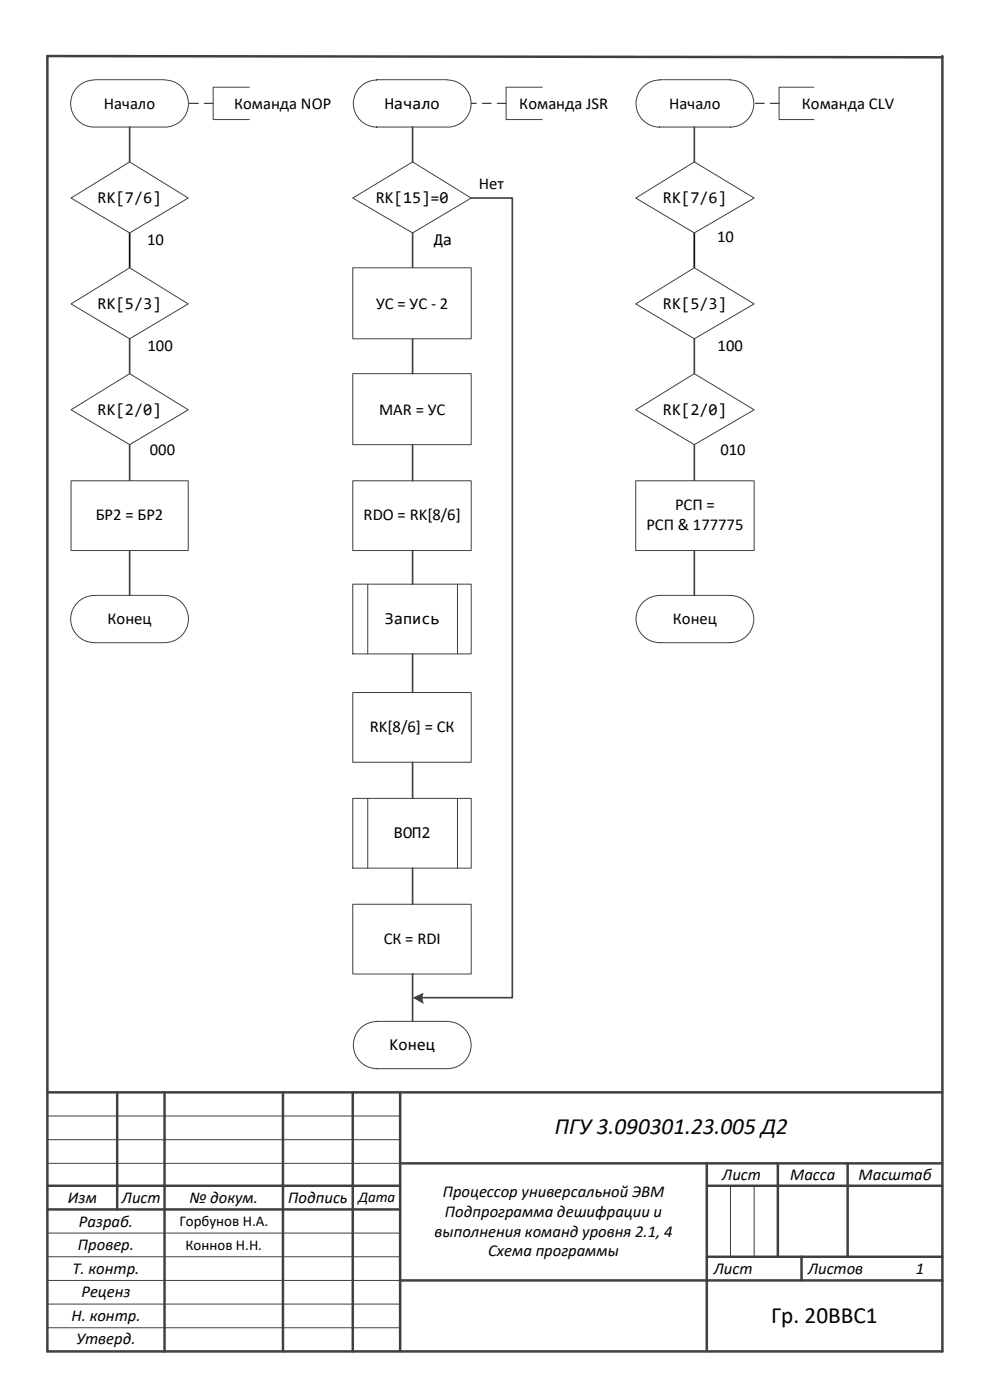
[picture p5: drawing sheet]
<svg xmlns="http://www.w3.org/2000/svg" width="210mm" height="297mm" viewBox="0 0 210 297" stroke-linecap="round" stroke-linejoin="round" font-family="sans-serif">
<g fill="none" stroke="#404040" stroke-width=".53">
<path d="M200 11.9v275.2h-189.9v-275.2l189.9 .3M10.1 232h189.9M24.9 232v24.9M34.9 232v55.1M60.1 232v55.1M74.9 232v55.1M84.9 232v55.1M10.1 251.9h74.8M10.1 256.9h74.8M84.9 247.1h115.1M150 251.9h50M150 247.1v40"/>
<path d="M165.1 247.1v19.9M179.9 247.1v19.9M84.9 272h115.1M150 267h50M170.1 267v5"/>
</g>
<path d="M10.1 237.1h74.8M10.1 242.1h74.8M10.1 247.1h74.8M155 251.9v15.1M160.1 251.9v15.1M10.1 261.9h74.8M10.1 267h74.8M10.1 272h74.8M10.1 277h74.8M10.1 282h74.8" fill="none" stroke="#404040" stroke-width=".21"/>
<path d="M136.2 18.8a5 5 0 0 1 3.8-1.8h15a5 5 0 0 1 5 5 5 5 0 0 1-5 5h-15a5 5 0 0 1-4.5-2.9 5 5 0 0 1 .7-5.3z" fill-rule="evenodd" fill="#fff"/>
<path d="M136.2 18.8a5 5 0 0 1 3.8-1.8h15a5 5 0 0 1 5 5 5 5 0 0 1-5 5h-15a5 5 0 0 1-4.5-2.9 5 5 0 0 1 .7-5.3z" fill="none" stroke="#404040" stroke-width=".21"/>
<path d="M136.8 127.7a5 5 0 0 1 3.2-1.2h15a5 5 0 0 1 5 5 5 5 0 0 1-5 5h-15a5 5 0 0 1-4.7-3.3 5 5 0 0 1 1.5-5.5z" fill-rule="evenodd" fill="#fff"/>
<path d="M136.8 127.7a5 5 0 0 1 3.2-1.2h15a5 5 0 0 1 5 5 5 5 0 0 1-5 5h-15a5 5 0 0 1-4.7-3.3 5 5 0 0 1 1.5-5.5z" fill="none" stroke="#404040" stroke-width=".21"/>
<path d="M147.4 72v7.4" fill="none" stroke="#404040" stroke-width=".35"/>
<path d="M152.4 71.4h5.3v4.3h-5.3z" fill-rule="evenodd" fill="#fff"/>
<path d="M147.4 94.5v7.6M147.4 116.9v9.6" fill="none" stroke="#404040" stroke-width=".35"/>
<path d="M152.9 93.4h5.3v4.2h-5.3z" fill-rule="evenodd" fill="#fff"/>
<path d="M147.4 27v7.4" fill="none" stroke="#404040" stroke-width=".35"/>
<path d="M147.4 49.5v7.4" fill="none" stroke="#000" stroke-width=".35"/>
<g fill="#fff">
<path d="M152.1 48.2h3.7v4.2h-3.7z" fill-rule="evenodd"/>
<path d="M134.9 42.1l12.5-7.7 12.7 7.7-12.7 7.4z" fill-rule="evenodd"/>
</g>
<path d="M134.9 42.1l12.5-7.7 12.7 7.7-12.7 7.4z" fill="none" stroke="#404040" stroke-width=".21"/>
<path d="M134.9 64.6l12.5-7.7 12.7 7.7-12.7 7.4z" fill-rule="evenodd" fill="#fff"/>
<path d="M134.9 64.6l12.5-7.7 12.7 7.7-12.7 7.4z" fill="none" stroke="#404040" stroke-width=".21"/>
<path d="M134.9 87l12.5-7.6 12.7 7.6-12.7 7.5z" fill-rule="evenodd" fill="#fff"/>
<path d="M172.8 18.5h-7.4v6.9h7.4M134.9 87l12.5-7.6 12.7 7.6-12.7 7.5z" fill="none" stroke="#404040" stroke-width=".21"/>
<path d="M165.4 22h-5.3" fill="none" stroke="#404040" stroke-width=".26" stroke-dasharray="1.9 1.3"/>
<path d="M134.9 102.1h25.2v14.8h-25.2z" fill-rule="evenodd" fill="#fff"/>
<path d="M134.9 102.1h25.2v14.8h-25.2z" fill="none" stroke="#404040" stroke-width=".21"/>
<path d="M76.8 18.2a5 5 0 0 1 3.2-1.2l-.1-.1h15.1a5 5 0 0 1 5 5.1 5 5 0 0 1-5 5h-15a5 5 0 0 1-4.7-3.3 5 5 0 0 1 1.5-5.5z" fill-rule="evenodd" fill="#fff"/>
<path d="M76.8 18.2a5 5 0 0 1 3.2-1.2l-.1-.1h15.1a5 5 0 0 1 5 5.1 5 5 0 0 1-5 5h-15a5 5 0 0 1-4.7-3.3 5 5 0 0 1 1.5-5.5z" fill="none" stroke="#404040" stroke-width=".21"/>
<path d="M76.8 218.2a5 5 0 0 1 3.2-1.2h15a5 5 0 0 1 5 5 5 5 0 0 1-5 5h-15a5 5 0 0 1-4.7-3.3 5 5 0 0 1 1.5-5.5z" fill-rule="evenodd" fill="#fff"/>
<path d="M76.8 218.2a5 5 0 0 1 3.2-1.2h15a5 5 0 0 1 5 5 5 5 0 0 1-5 5h-15a5 5 0 0 1-4.7-3.3 5 5 0 0 1 1.5-5.5z" fill="none" stroke="#404040" stroke-width=".21"/>
<path d="M74.9 42.1l12.7-7.7 12.4 7.7-12.4 7.4z" fill-rule="evenodd" fill="#fff"/>
<path d="M74.9 42.1l12.7-7.7 12.4 7.7-12.4 7.4z" fill="none" stroke="#404040" stroke-width=".21"/>
<path d="M87.6 27v7.4M87.6 49.5v7.4" fill="none" stroke="#404040" stroke-width=".35"/>
<path d="M92.1 48.9h3.9v4.3h-3.9z" fill-rule="evenodd" fill="#fff"/>
<path d="M115.1 18.5h-7.7v6.9h7.7" fill="none" stroke="#404040" stroke-width=".21"/>
<path d="M100 42.1h8.7v169.8h-19.3" fill="none" stroke="#404040" stroke-width=".35"/>
<path d="M87.6 211.9l2.4-1.1a2.95 2.95 0 0 0 0 2.5z" fill-rule="evenodd" fill="#404040"/>
<path d="M101.6 36.8h5.3v4.2h-5.3z" fill-rule="evenodd" fill="#fff"/>
<path d="M107.4 22h-7.4" fill="none" stroke="#404040" stroke-width=".26" stroke-dasharray="1.9 1.3"/>
<path d="M74.9 169.6h25.1v14.8h-25.1z" fill-rule="evenodd" fill="#fff"/>
<path d="M74.9 169.6h25.1v14.8h-25.1zM78.1 169.6v14.8M97.1 169.6v14.8" fill="none" stroke="#404040" stroke-width=".21"/>
<path d="M74.9 79.4h25.1v15.1h-25.1z" fill-rule="evenodd" fill="#fff"/>
<path d="M74.9 79.4h25.1v15.1h-25.1z" fill="none" stroke="#404040" stroke-width=".21"/>
<path d="M74.9 102.1h25.1v14.8h-25.1z" fill-rule="evenodd" fill="#fff"/>
<path d="M74.9 102.1h25.1v14.8h-25.1z" fill="none" stroke="#404040" stroke-width=".21"/>
<path d="M87.6 94.5v7.6" fill="none" stroke="#404040" stroke-width=".35"/>
<path d="M74.9 124.1h25.1v14.8h-25.1z" fill-rule="evenodd" fill="#fff"/>
<path d="M74.9 124.1h25.1v14.8h-25.1zM78.1 124.1v14.8M97.1 124.1v14.8" fill="none" stroke="#404040" stroke-width=".21"/>
<path d="M87.6 116.9v7.2" fill="none" stroke="#404040" stroke-width=".35"/>
<path d="M74.9 147.1h25.1v14.8h-25.1z" fill-rule="evenodd" fill="#fff"/>
<path d="M74.9 147.1h25.1v14.8h-25.1z" fill="none" stroke="#404040" stroke-width=".21"/>
<path d="M87.6 161.9v7.7" fill="none" stroke="#404040" stroke-width=".35"/>
<path d="M74.9 192.1h25.1v14.8h-25.1z" fill-rule="evenodd" fill="#fff"/>
<path d="M74.9 192.1h25.1v14.8h-25.1z" fill="none" stroke="#404040" stroke-width=".21"/>
<path d="M87.6 184.4v7.7M87.6 206.9v10.1" fill="none" stroke="#404040" stroke-width=".35"/>
<path d="M74.9 56.9h25.1v15.1h-25.1z" fill-rule="evenodd" fill="#fff"/>
<path d="M74.9 56.9h25.1v15.1h-25.1z" fill="none" stroke="#404040" stroke-width=".21"/>
<path d="M87.6 72v7.4M87.6 138.9v8.2" fill="none" stroke="#404040" stroke-width=".35"/>
<path d="M16.2 18.8a5.4 5.4 0 0 1 3.9-1.9h14.8a5 5 0 0 1 5.1 5.1 5 5 0 0 1-5.1 5h-14.8a5 5 0 0 1-4.6-2.8 5 5 0 0 1 .7-5.4z" fill-rule="evenodd" fill="#fff"/>
<path d="M16.2 18.8a5.4 5.4 0 0 1 3.9-1.9h14.8a5 5 0 0 1 5.1 5.1 5 5 0 0 1-5.1 5h-14.8a5 5 0 0 1-4.6-2.8 5 5 0 0 1 .7-5.4z" fill="none" stroke="#404040" stroke-width=".21"/>
<path d="M16.8 127.7a5.2 5.2 0 0 1 3.3-1.2h14.8a5 5 0 0 1 5.1 5 5 5 0 0 1-5.1 5h-14.8a5 5 0 0 1-4.8-3.2 5 5 0 0 1 1.5-5.6z" fill-rule="evenodd" fill="#fff"/>
<path d="M16.8 127.7a5.2 5.2 0 0 1 3.3-1.2h14.8a5 5 0 0 1 5.1 5 5 5 0 0 1-5.1 5h-14.8a5 5 0 0 1-4.8-3.2 5 5 0 0 1 1.5-5.6z" fill="none" stroke="#404040" stroke-width=".21"/>
<path d="M27.5 72v7.4" fill="none" stroke="#404040" stroke-width=".35"/>
<path d="M31.2 71.4h5.6v4.3h-5.6z" fill-rule="evenodd" fill="#fff"/>
<path d="M27.5 94.5v7.6M27.5 116.9v9.6" fill="none" stroke="#404040" stroke-width=".35"/>
<path d="M31.7 93.4h5.6v4.2h-5.6z" fill-rule="evenodd" fill="#fff"/>
<path d="M27.5 27v7.4" fill="none" stroke="#404040" stroke-width=".35"/>
<path d="M27.5 49.5v7.4" fill="none" stroke="#000" stroke-width=".35"/>
<g fill="#fff">
<path d="M31.2 48.9h3.5v4.3h-3.5z" fill-rule="evenodd"/>
<path d="M15.1 42.1l12.4-7.7 12.5 7.7-12.5 7.4z" fill-rule="evenodd"/>
</g>
<path d="M15.1 42.1l12.4-7.7 12.5 7.7-12.5 7.4z" fill="none" stroke="#404040" stroke-width=".21"/>
<path d="M15.1 64.6l12.4-7.7 12.5 7.7-12.5 7.4z" fill-rule="evenodd" fill="#fff"/>
<path d="M15.1 64.6l12.4-7.7 12.5 7.7-12.5 7.4z" fill="none" stroke="#404040" stroke-width=".21"/>
<path d="M15.1 87l12.4-7.6 12.5 7.6-12.5 7.5z" fill-rule="evenodd" fill="#fff"/>
<path d="M52.9 18.5h-7.7v6.9h7.7M15.1 87l12.4-7.6 12.5 7.6-12.5 7.5z" fill="none" stroke="#404040" stroke-width=".21"/>
<path d="M45.2 22h-5.2" fill="none" stroke="#404040" stroke-width=".26" stroke-dasharray="1.9 1.3"/>
<path d="M15.1 102.1h24.9v14.8h-24.9z" fill-rule="evenodd" fill="#fff"/>
<path d="M15.1 102.1h24.9v14.8h-24.9z" fill="none" stroke="#404040" stroke-width=".21"/>
<g font-size="4.9">
<text x="117.8" y="241">ПГУ3.090301.23.005 Д2</text>
<text x="163.7" y="281">Гр. 20ВВС1</text>
</g>
<g font-size="3.5">
<text x="22.1" y="23.1">Начало</text>
<text x="49.7" y="23.1">Команда NOP</text>
<text x="81.7" y="23.1">Начало</text>
<text x="110.2" y="23.1">Команда JSR</text>
<text x="142.1" y="23.1">Начало</text>
<text x="170.2" y="23.1">Команда CLV</text>
<text x="101.6" y="40.1">Нет</text>
<text x="20.7" y="43.1">RK[7/6]</text>
<text x="79.7" y="43.1">RK[15]=0</text>
<text x="140.7" y="43.1">RK[7/6]</text>
<text x="31.2" y="52.1">10</text>
<text x="92.1" y="52.1">Да</text>
<text x="152.2" y="51.3">10</text>
<text x="20.7" y="65.6">RK[5/3]</text>
<text x="79.9" y="65.6">УС = УС - 2</text>
<text x="140.7" y="65.6">RK[5/3]</text>
<text x="31.3" y="74.6">100</text>
<text x="152.3" y="74.6">100</text>
<text x="20.7" y="88.1">RK[2/0]</text>
<text x="80.5" y="88.1">MAR = УС</text>
<text x="140.7" y="88.1">RK[2/0]</text>
<text x="31.8" y="96.7">000</text>
<text x="152.9" y="96.6">010</text>
<text x="20.3" y="110.6">БР2 = БР2</text>
<text x="77.2" y="110.6">RDO = RK[8/6]</text>
<text x="137.2" y="112.7">РСП &amp; 177775</text>
<text x="143.3" y="108.4">РСП =</text>
<text x="22.8" y="132.6">Конец</text>
<text x="81.7" y="132.6">Запись</text>
<text x="142.8" y="132.6">Конец</text>
<text x="78.5" y="155.6">RK[8/6] = СК</text>
<text x="83.6" y="178.1">ВОП2</text>
<text x="81.4" y="200.6">СК = RDI</text>
<text x="82.7" y="223.1">Конец</text>
<text x="153.3" y="250.6">Лист</text>
<text x="167.7" y="250.6">Масса</text>
<text x="182.2" y="250.6">Масштаб</text>
<text x="14.4" y="255.6">Изм</text>
<text x="25.9" y="255.6">Лист</text>
<text x="40.2" y="255.4">№ докум.</text>
<text x="61.2" y="255.6">Подпись</text>
<text x="94" y="254.2">Процессор универсальной ЭВМ</text>
<text x="16.7" y="260.6">Разраб.</text>
<text x="92.3" y="262.7">выполнения команд уровня 2.1, 4</text>
<text x="94.4" y="258.4">Подпрограмма дешифрации и</text>
<text x="16.6" y="265.6">Провер.</text>
<text x="103.6" y="266.9">Схема программы</text>
<text x="15.4" y="270.6">Т. контр.</text>
<text x="17.3" y="275.6">Реценз</text>
<text x="151.5" y="270.6">Лист</text>
<text x="171.5" y="270.6">Листов</text>
<text x="194.4" y="270.6">1</text>
<text x="15.2" y="280.6">Н. контр.</text>
<text x="16.2" y="285.6">Утверд.</text>
</g>
<g font-size="3.2">
<text x="76.1" y="255.4">Дата</text>
<text x="38.1" y="260.5">Горбунов Н.А.</text>
<text x="39.4" y="265.6">Коннов Н.Н.</text>
</g>
</svg>
